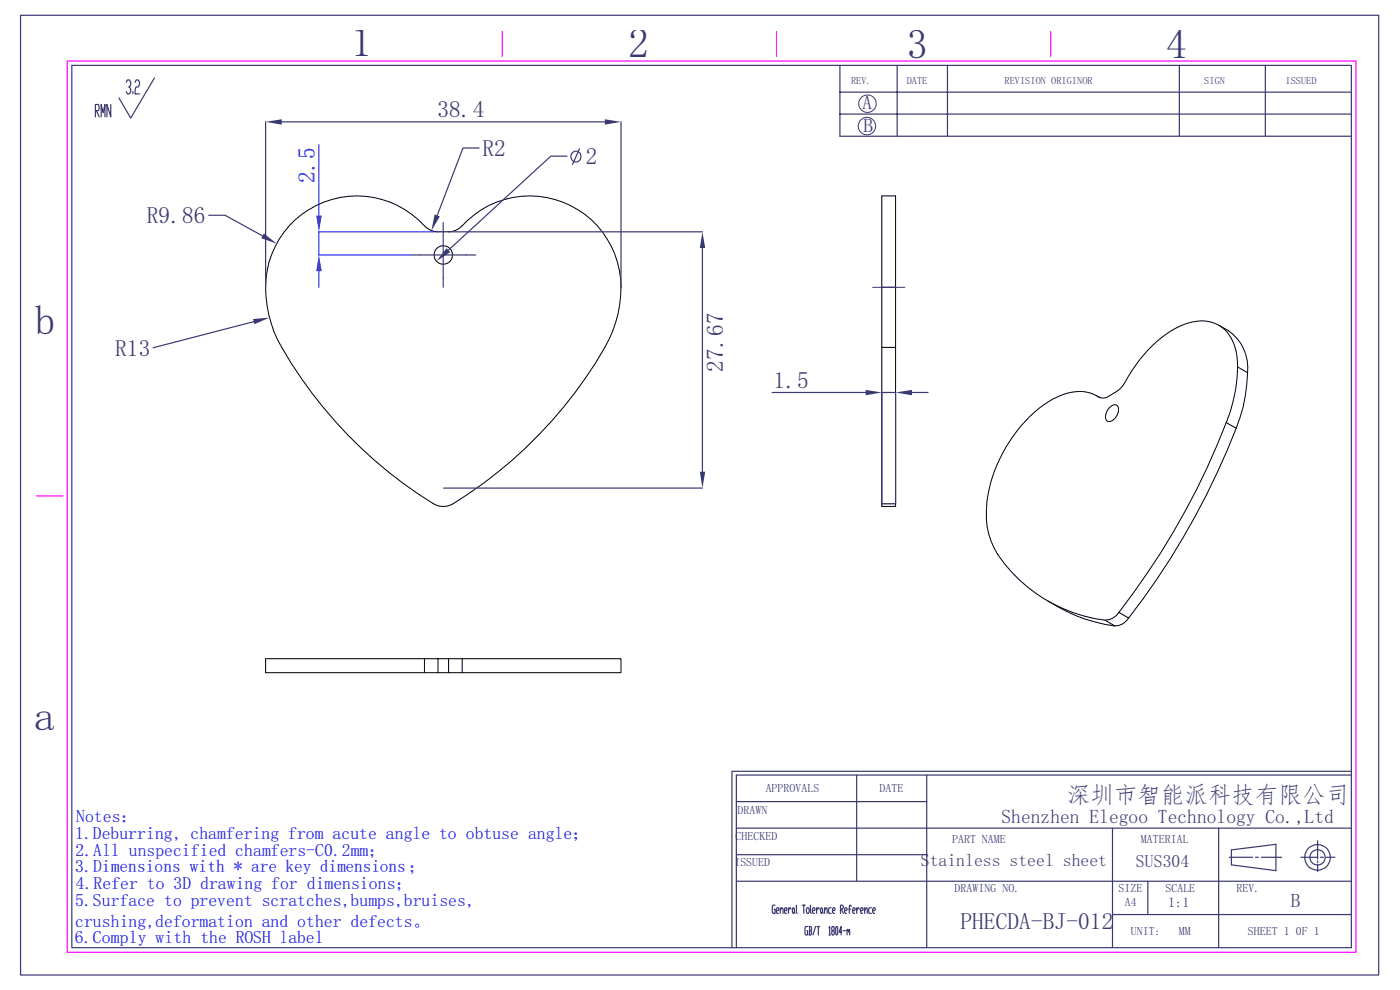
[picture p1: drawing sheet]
<svg xmlns="http://www.w3.org/2000/svg" width="297mm" height="210mm" viewBox="0 0 297 210" stroke-linecap="round" stroke-linejoin="round" font-family="sans-serif">
<path d="M14.3 12.9h273.4v189.1h-273.4zM106.6 6.7v5.3M164.7 6.7v5.3M222.9 6.7v5.3M7.7 105.2h5.7" fill="none" stroke="#f0f" stroke-width=".25"/>
<g fill="none" stroke="#393972" stroke-width=".25">
<path d="M4.4 3.2h288.1v203.6h-288.1zM15.2 13.9h271.5v187.1h-271.5zM26.8 17.5l.2-.5h.5l.2 .5v.4l-.2 .5h-.2M27.5 18.4l.2 .5v.5l-.2 .5h-.5l-.2-.5M28.2 19.4v.5M28.7 17.5l.2-.5h.4l.3 .5v.4l-.3 .5h-.4l-.2 .5v1h.9M32.8 16.5l-5.1 8.5-2.5-4.2M178.2 13.9v15h108.5M178.2 19.5h108.5M190.3 13.9v15M201 13.9v15M250.2 13.9v15"/>
<path d="M268.4 13.9v15M20.2 23.5h.7l.1-.4-.1-.9h-.7v2.6M20.4 23.5l.6 1.3M21.5 24.8v-2.6l.4 1.7 .4-1.7v2.6M23.5 22.2v2.6l-.8-2.6v2.6M120.3 33.1h-3.5l-21.7 20M122.9 31.6l-1.4 3.3M178.2 24.2h108.5M156.2 175.7h130.5M156.2 170h40.4M181.7 164.4v22.5M196.6 164.4v36.6"/>
<path d="M236 175.7v25.3M258.5 175.7v25.3M279.5 178.3v3.9M286.7 163.6h-131.4v37.4M286.7 164.4h-130.5v36.6M156.2 186.9h130.5M156.2 181.3h40.4M164.4 192h-.4l-.2 .3v1.1l.2 .3h.4v-.8h-.1M164.7 193.2h.4l.2-.3-.2-.3h-.3l-.1 .3v.5l.1 .3h.3M165.5 193.2l.3-.6h.2l.1 1.1M165.5 192.6v1.1M166.4 193.2h.4l.2-.3-.2-.3h-.3l-.1 .3 .1 .8h.3"/>
<path d="M167.3 192.6v1.1M167.8 192.9l-.1-.3h-.2l-.2 .6M168.2 192.6h.2l.1 .3-.1 .8h-.2l-.1-.3zM168.5 193.4l.2 .3M169 192l.1 1.7M170.2 192h.6M170.5 192v1.7M171.2 192.6h.3l.2 .3v.5l-.2 .3h-.3l-.1-.3v-.5zM171.3 196.5h-.4l-.1 .3 .1 1.5h.4v-.9h-.1M171.6 196.5h.4l.2 .3-.2 .6M171.7 197.4h.3l.2 .6-.2 .3h-.4M171.7 196.5v1.8"/>
<path d="M171.9 192v1.4l.2 .3M172.3 193.2h.5l.1-.3-.1-.3h-.3l-.2 .3v.5l.2 .3h.3M173 196.5l-.5 1.8M173.2 192.6v1.1M173.3 196.5h.6M173.6 196.5v1.8M173.8 192.9l-.1-.3h-.2l-.3 .6M174.2 192.6l.3 .3v.5l-.2 .3-.2-.3zM174.5 193.4l.1 .3M174.9 193.2l.4-.6 .2 1.1M174.9 192.6v1.1M175.9 196.8l.1-.3v1.8"/>
<path d="M175.9 198.3h.2M176.3 192.6h-.4l-.1 .3 .1 .8h.4M176.6 197.4l-.2-.6 .2-.3h.3l.1 .6-.1 .3h-.3l-.2 .3 .2 .6h.3l.1-.3-.1-.6M176.6 193.2h.4l.2-.3-.2-.3h-.3l-.1 .3 .1 .8h.3M177.4 196.5h.2l.1 .3-.1 1.5h-.2l-.1-.3zM178.3 192.9h.4l.2-.3-.2-.6h-.4v1.7M178.5 192.9l.4 .8M178.6 197.7h-.6l.4-1.2v1.8M178.9 197.4h.5M179.2 193.2h.4l.1-.3-.1-.3h-.3l-.1 .3v.5l.1 .3h.3M179.7 197.4l.1-.3 .2 .6M179.7 197.1v1.2"/>
<path d="M180 197.4l.1-.3 .2 1.2M180 192.9h.5M180.6 192.3l-.1-.3h-.2l-.1 1.7M180.9 193.2h.4l.1-.3-.1-.3h-.3l-.1 .3 .1 .8h.3M181.7 192.6v1.1M182.3 192.9l-.1-.3h-.2l-.3 .6M182.6 193.2h.4l.1-.3-.1-.3h-.3l-.1 .3 .1 .8h.3M183.4 193.2l.5-.6 .1 1.1M183.4 192.6v1.1M184.9 192.6h-.5l-.1 .3 .1 .8h.5M185.1 193.2h.4l.2-.3-.2-.3h-.2l-.2 .3v.5l.2 .3h.2M236 194h50.7"/>
<path d="M243.5 186.9v7.1M260.8 181.8h4.9M261.2 180.3l9.5-1.2v5.6l-9.5-1.2zM266.4 181.8h.6M267.6 181.8h4.3M276 181.8h3.5M279.5 182.6v.4M279.5 183.4v1.5M280.1 181.8h.7M281.3 181.8h1.9"/>
<circle cx="122.2" cy="33.2" r="1.13"/>
<circle cx="279.5" cy="181.9" r="1.63"/>
<circle cx="279.5" cy="181.9" r="2.72"/>
</g>
<g fill="none" stroke="#393972" stroke-width=".21">
<circle cx="183.9" cy="26.7" r="1.86"/>
<circle cx="184" cy="22" r="1.86"/>
</g>
<g fill="none" stroke="#000" stroke-width=".21">
<path d="M61.4 47.9a19.6 19.6 0 0 1 29.2 .5 7.3 7.3 0 0 0 6.9 0 19.6 19.6 0 0 1 29.2-.5 20.4 20.4 0 0 1 4.4 18.7 30.5 30.5 0 0 1-4.8 10.4 93.1 93.1 0 0 1-30.8 30.2 4.1 4.1 0 0 1-3.5-.3 93.8 93.8 0 0 1-33.2-34.9 23.6 23.6 0 0 1-1.1-18.1 19.3 19.3 0 0 1 3.7-6z"/>
<circle cx="94" cy="54.1" r="1.97"/>
</g>
<path d="M94.7 52.6l.8 .9-2.9 1.9z" fill="#393972"/>
<path d="M44.3 45.7h3.5l7.9 4.3" fill="none" stroke="#393972" stroke-width=".25"/>
<path d="M56 49.5l2.7 2.2-3.3-1.2z" fill="#393972"/>
<path d="M53.8 68.2l-21.3 5.6" fill="none" stroke="#393972" stroke-width=".25"/>
<path d="M53.7 67.7l3.4-.3-3.1 1.4z" fill="#393972"/>
<path d="M101.6 31.4h-3.4l-5.4 14.3" fill="none" stroke="#393972" stroke-width=".25"/>
<path d="M92.2 45.5l1.1 .4-1.8 3z" fill="#393972"/>
<path d="M95.2 49.2h53.8M149 52.6v47.5M94.1 103.5h54.9" fill="none" stroke="#393972" stroke-width=".25"/>
<g fill="#393972">
<path d="M149 49.2l.6 3.4h-1.1z"/>
<path d="M148.5 100.1h1.1l-.6 3.4z"/>
</g>
<path d="M67.6 30.7v15M67.6 57.5v3.4M92.9 49.2h-25.3v4.9h19.5" fill="none" stroke="#00f" stroke-width=".21"/>
<g fill="#00f">
<path d="M67.6 54.1l.6 3.4h-1.1z"/>
<path d="M67.1 45.7h1.1l-.6 3.5z"/>
</g>
<path d="M56.3 25.9v35M59.8 25.9h68.5M131.7 25.9v35" fill="none" stroke="#393972" stroke-width=".25"/>
<g fill="#393972">
<path d="M56.3 25.9l3.5-.6v1.1z"/>
<path d="M128.3 25.3l3.4 .6-3.4 .5z"/>
</g>
<path d="M94 47.2v6.9h-6.8M100.9 54.1h-6.9v6.8M163.8 83.3h19.8M193.5 83.3h3.4M187.1 106.8v-23.5h2.9v23.5" fill="none" stroke="#393972" stroke-width=".25"/>
<path d="M187.1 60.9v12.8h2.9v-32.1h-2.9v19.3h2.9M187.1 73.7v33.7h2.9v-.5M190 73.7v33.2h-2.9" fill="none" stroke="#000" stroke-width=".21"/>
<g fill="#393972">
<path d="M190 83.3l3.5-.6v1.1z"/>
<path d="M183.6 82.7l3.5 .6-3.5 .5z"/>
</g>
<path d="M185.1 60.9h6.9" fill="none" stroke="#393972" stroke-width=".21"/>
<g fill="none" stroke="#000" stroke-width=".21">
<path d="M258.6 69a9.7 9.7 0 0 1 6.1 10.1M262.6 77.8a10 10 0 0 0-3.5-8.5 8 8 0 0 0-7.7-.6 25 25 0 0 0-12 11 7.9 7.9 0 0 1-5.3 4.7l-1-.2a8.7 8.7 0 0 0-8.7 0 27.8 27.8 0 0 0-12.3 13.2 26.1 26.1 0 0 0-2.7 14.4 17.6 17.6 0 0 0 5.1 9.4 32.6 32.6 0 0 0 19.9 10.4M262.6 77.8a31.9 31.9 0 0 1-2.5 11.8M262.6 77.8l2.1 1.3M264.7 79.1a34.5 34.5 0 0 1-2.4 11.7M232.6 83.9l.8 .5M235.2 86.6l.3-.3a.97 .97 0 0 1 .9-.5 .97 .97 0 0 1 .9 .7 2.7 2.7 0 0 1-2.1 2.9 1.1 1.1 0 0 1-.6-1.5zM260.1 89.6a160 160 0 0 1-22.7 40.3M260.1 89.6l2.2 1.2M262.3 90.8a162.1 162.1 0 0 1-22.9 40.3l-2-1.2M90 139.7v3h-33.7v-3h41.7M92.9 139.7v3h-2.9"/>
<path d="M95.2 139.7v3h2.8M98 139.7h33.7v3h-33.7zM222.3 127.5a34.6 34.6 0 0 0 14.2 5.3M237.4 129.9a3.5 3.5 0 0 1-3 1.7M239.4 131.1a3.4 3.4 0 0 1-2.9 1.7l-2.1-1.2M92.9 142.7h2.3"/>
</g>
<path d="M233.1 84.2l.2 .1" fill="none" stroke="#f00" stroke-width=".21"/>
<g font-size="8.8" fill="#393972">
<text x="74.5" y="11.9">1</text>
<text x="133.3" y="12.2">2</text>
<text x="192.4" y="12.2">3</text>
<text x="247.4" y="12.3">4</text>
<text x="7.4" y="70.9">b</text>
<text x="7.2" y="154.8">a</text>
</g>
<g font-size="5" fill="#393972">
<text x="92.8" y="24.9">38.4</text>
<text x="102.4" y="33.1">R2</text>
<text x="124.2" y="34.9">2</text>
<text x="31.2" y="47.4">R9.86</text>
<text x="24.4" y="75.5">R13</text>
<text x="153.3" y="78.8" transform="rotate(-90 153.3 78.8)">27.67</text>
<text x="164.1" y="82.4">1.5</text>
<text x="226.3" y="170.4">深圳市智能派科技有限公司</text>
<text x="203.8" y="197">PHECDA-BJ-012</text>
</g>
<text font-size="5" fill="#00f" x="66.7" y="38.8" transform="rotate(-90 66.7 38.8)">2.5</text>
<g font-size="4.1" fill="#393972">
<text x="183" y="23.1">A</text>
<text x="183.2" y="28.1">B</text>
<text x="212.5" y="174.6">Shenzhen Elegoo Technology Co.,Ltd</text>
<text x="273.8" y="192.3">B</text>
</g>
<g font-size="3.8" fill="#00f">
<text x="15.9" y="177.9">1.Deburring, chamfering from acute angle to obtuse angle；</text>
<text x="16.2" y="174.4">Notes：</text>
<text x="16" y="185.1">3.Dimensions with * are key dimensions；</text>
<text x="16" y="181.5">2.All unspecified chamfers-C0.2mm；</text>
<text x="16.1" y="188.7">4.Refer to 3D drawing for dimensions；</text>
<text x="16" y="192.2">5.Surface to prevent scratches,bumps,bruises,</text>
<text x="16" y="196.6">crushing,deformation and other defects。</text>
<text x="15.9" y="199.9">6.Comply with the ROSH label</text>
</g>
<g font-size="3.8" fill="#393972">
<text x="195.3" y="183.8">S</text>
<text x="197.2" y="183.8">tainless steel sheet</text>
<text x="241" y="183.9">SUS304</text>
</g>
<text font-size="3" fill="#393972" x="247.8" y="192.4">1:1</text>
<g font-size="2.5" fill="#393972">
<text x="156.5" y="172.7">DRAWN</text>
<text x="162.4" y="168.1">APPROVALS</text>
<text x="186.6" y="168.1">DATE</text>
<text x="156" y="178.2">CHECKED</text>
<text x="202" y="178.8">PART NAME</text>
<text x="242" y="178.8">MATERIAL</text>
<text x="155.8" y="183.7">ISSUED</text>
<text x="202.5" y="189.3">DRAWING NO.</text>
<text x="237.3" y="189.3">SIZE</text>
<text x="247.2" y="189.3">SCALE</text>
<text x="262.3" y="189.3">REV.</text>
<text x="238.6" y="192.3">A4</text>
<text x="239.9" y="198.3">UNIT:</text>
<text x="250.1" y="198.3">MM</text>
<text x="264.8" y="198.3">SHEET 1</text>
<text x="274.9" y="198.3">0F 1</text>
</g>
<g font-size="2.2" fill="#393972">
<text x="180.6" y="17.8">REV.</text>
<text x="192.4" y="17.8">DATE</text>
<text x="213.1" y="17.8">REVISION ORIGINOR</text>
<text x="255.5" y="17.8">SIGN</text>
<text x="272.7" y="17.8">ISSUED</text>
</g>
</svg>
